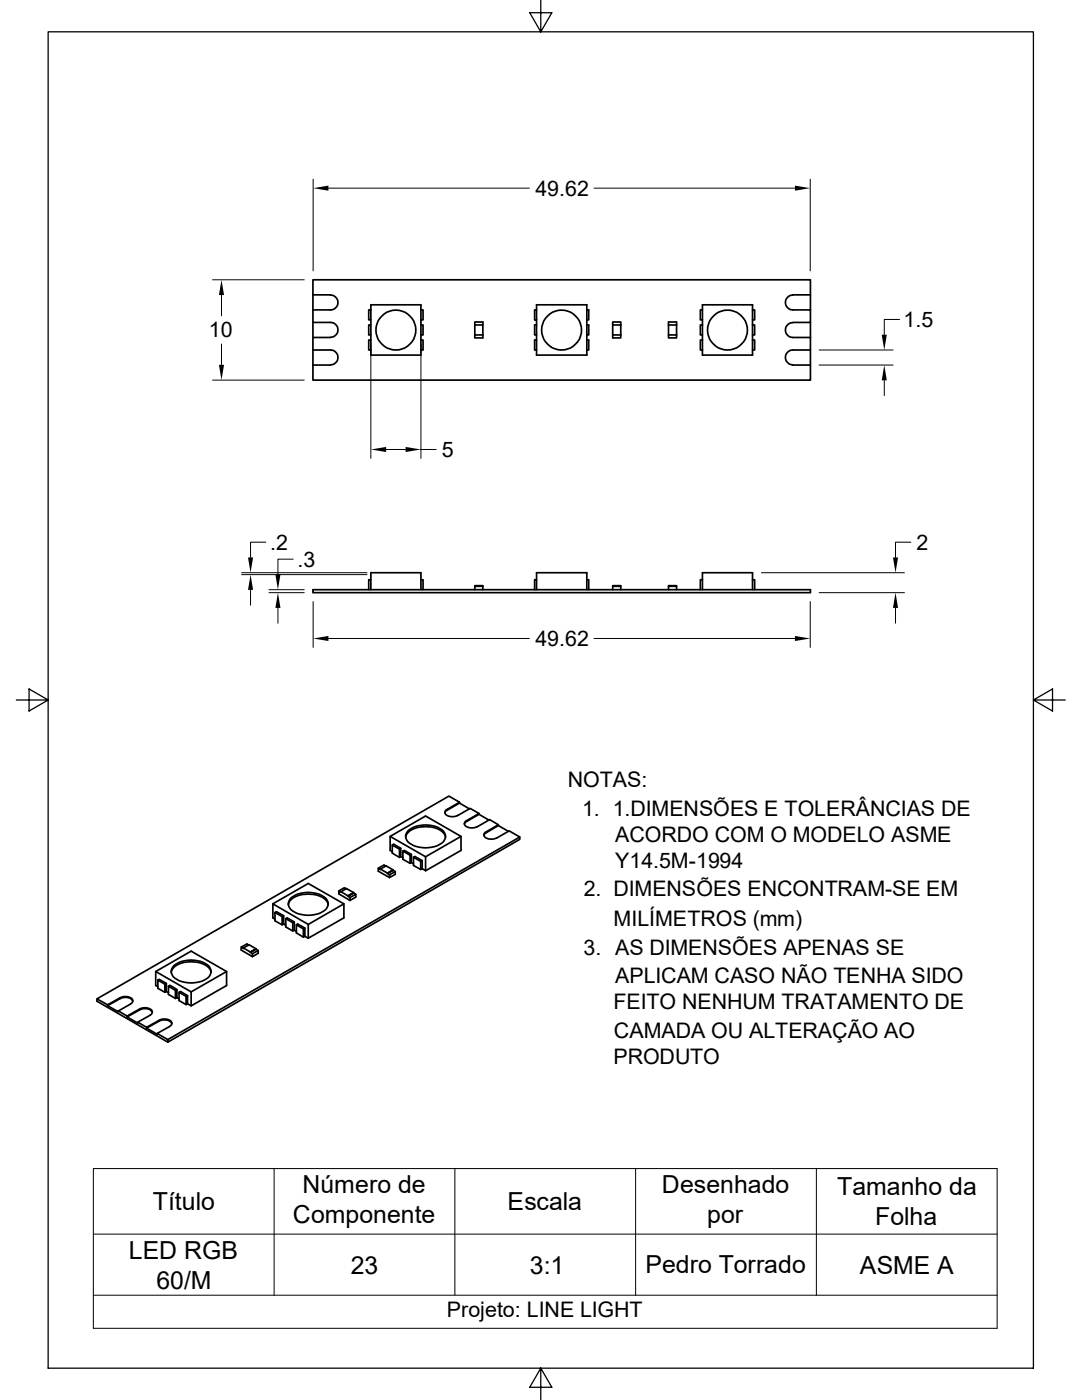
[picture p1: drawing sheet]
<svg xmlns="http://www.w3.org/2000/svg" width="216mm" height="279mm" viewBox="0 0 216 279" stroke-linecap="round" stroke-linejoin="round" font-family="sans-serif">
<g fill="none" stroke="#000" stroke-width=".34">
<path d="M62.4 58.8v3M161.7 58.8v3M62.4 64.3v3.1M62.4 69.9v3M66 67.4h-3.6v2.4h3.6a1.48 1.48 0 0 1 1.4 1.5 1.48 1.48 0 0 1-1.4 1.5l-3.6 .1v3h99.3v-3h-3.5a1.5 1.5 0 0 1-1.5-1.5 1.5 1.5 0 0 1 1.5-1.6h3.5v-2.4M74 61.8h-.4v2h.4M74 64.9h-.4v1.9h.4M74 67.9h-.4v1.9h.4M74 60.8h10v10.1h-10zM84 64.9h.4v1.9h-.4M84 61.8h.4v2h-.4M84 67.9h.4v1.9h-.4"/>
<path d="M94.7 64.9h1.7v1.9M94.7 66.8v.6h1.7v-.6M94.7 64.9v-.6h1.7v.6M94.7 66.8h1.7M94.7 64.9v1.9M107.1 61.8h-.4v2h.4M107.1 67.9h-.4v1.9h.4M107.1 64.9h-.4v1.9h.4M107.1 60.8h10v10.1h-10zM117.1 61.8h.4v2h-.4M117.1 64.9h.4v1.9h-.4M117.1 67.9h.4v1.9h-.4"/>
<path d="M122.3 64.9v1.9h1.6M122.3 66.8v.6h1.6v-.6M122.3 64.9v-.6h1.6v.6M122.3 64.9h1.6M123.9 64.9v1.9M133.4 64.9v1.9h1.6M133.4 66.8v.6h1.6v-.6M133.4 64.9h1.6M133.4 64.9v-.6h1.6v2.5M140.2 64.9h-.5v1.9h.5M140.2 67.9h-.5v1.9h.5M140.2 61.8h-.5v2h.5"/>
<path d="M140.2 60.8h10v10.1h-10zM150.2 67.9h.4v1.9h-.4M150.2 64.9h.4v1.9h-.4M150.2 61.8h.4v2h-.4M158.2 64.3h3.5v-2.5h-3.5a1.48 1.48 0 0 1-1.5-1.4 1.48 1.48 0 0 1 1.5-1.5l3.5-.1v-3h-99.3v3h3.6a1.5 1.5 0 0 1 1.4 1.5 1.5 1.5 0 0 1-1.4 1.5h-3.6v2.5h3.6a1.48 1.48 0 0 1 1.4 1.5 1.48 1.48 0 0 1-1.4 1.5M158.2 64.4a1.48 1.48 0 0 0-1.5 1.5 1.48 1.48 0 0 0 1.5 1.5h3.5M161.7 64.3v3.1M161.7 69.9v3M62.4 117.7h99.3v.6h-99.3zM74 115.7h-.4v2M84 115.7h.4v2M84 117.7v-3.4h-10v3.4"/>
<path d="M94.7 117v-.1h1.7v.1M94.7 117.7v-.7h1.7v.7M107.1 115.7h-.4v2M107.1 117.7v-3.4h10v3.4M117.1 115.7h.4v2M122.3 117v-.1h1.6v.1M122.3 117.7v-.7h1.6v.7M133.4 117v-.1h1.6v.1M133.4 117.7v-.7h1.6v.7M140.2 115.7h-.5v2M140.2 117.7v-3.4h10v3.4M150.2 115.7h.4v2"/>
<path d="M58 179.3a5.8 5.8 0 0 1 7.1 0 1.65 1.65 0 0 1-.8 2.7 5.9 5.9 0 0 1-6.3-.6 1.53 1.53 0 0 1 0-2.1zM68 178l1.4 .8M69.1 177.4l-.4-.2-1.1 .6M69.4 178.8l1.2-.7zM69.4 178.9l.5 .2M70.6 178.1l-1.5-.8-1.1 .8-.4-.3v.6l2.2 1.3 1.2-.7v-.5l-1.2 .6v.6M70.6 178.2l.4 .3M75.9 173.4l1.4 .8M77 172.8l-.4-.2-1.1 .7M77.3 174.2l1.1-.6zM77.3 174.3l.4 .3M77.9 166.9l7-4 7.1 4v2.8l-7.1 4.1-.7-.4-.3 .1-1.4-.8v-1.6l1.4 .8"/>
<path d="M78.3 170l-.4-.3v-2.8l7 4.1v2.8M78.3 168.7l.3-.2 1.4 .8v1.6M78.4 173.6l-1.4-.8-1.1 .7-.4-.2v.6l2.2 1.2 1.2-.6v-.6l-.5-.2M78.9 173.9l-1.2 .7v.5M79.7 169.5l-1.4-.8v1.6l1.4 .8 .3-.2 .4 .3M80 169.3l-.3 .2v1.6M80.4 169.8l.3-.1 1.4 .8M80.9 167.1a3 3 0 0 1 2.8-2 5.2 5.2 0 0 1 4.9 1.3l.3 .7M81.4 165.9a5.8 5.8 0 0 1 7.1 0 1.65 1.65 0 0 1-.8 2.6 5.9 5.9 0 0 1-6.3-.5 1.53 1.53 0 0 1 0-2.1zM81.8 170.7l-1.4-.9v1.7l1.4 .8 .3-.2 .4 .3M82.1 172.1v-1.6l-.3 .2v1.6M82.5 171.1l.3-.2 1.4 .8v1.7"/>
<path d="M84.2 171.7l-.3 .2v1.6M91.3 162.8l2.5-1.5 1.8 1-2.5 1.5a.68 .68 0 0 0-.4 .7 .68 .68 0 0 0 .6 .6l1 .1 .9-.2M91.3 162.7a1.86 1.86 0 0 1-2.5-.5l.2-.5 2.7-1.6-2.1-1.2-70.3 40.4 2.2 1.2 2.5-1.4a1.86 1.86 0 0 1 2.5 .5l-.1 .4-.3 .3M91.7 160.1v.2l-2.7 1.5-.2 .4M91.7 160.3l1.9 1.1M92 166.9l-7.1 4.1M95.2 165l2.5-1.4 1.7 1-2.4 1.4a.68 .68 0 0 0-.4 .8 .68 .68 0 0 0 .6 .5l1 .2 .9-.3M95.6 162.3v.2l-2.7 1.5-.2 .5M95.6 162.5l1.9 1.2M99.1 167.3l2.5-1.5 2.1 1.2-70.2 40.5-2.1-1.3 2.5-1.3M99.4 164.6v.2l-2.6 1.5-.2 .4M99.4 164.8l2 1.1"/>
<path d="M103.7 167v.5l-70.2 40.5v-.5M19.3 199.3v.5l14.2 8.2M26.5 199.8a1.86 1.86 0 0 0-2.5-.5l-2.5 1.4v-.2M31.1 193.9l7-4.1 7.1 4.1v2.8l-7.1 4-.7-.4-.3 .2-1.4-.8v-1.7l1.4 .8M31.5 195.6l.2-.1 1.5 .8M31.5 196.9l-.4-.2v-2.8l7 4.1v2.7M32.9 196.4l-1.4-.8v1.6l1.4 .8 .3-.1 .4 .2M33.2 197.9v-1.6l-.3 .1v1.6M33.6 196.8l.3-.2 1.4 .9M34.2 194.1a3 3 0 0 1 2.8-2.1 5.2 5.2 0 0 1 4.9 1.4l.2 .7M34.6 192.8a5.8 5.8 0 0 1 7.1 0 1.65 1.65 0 0 1-.8 2.7 5.9 5.9 0 0 1-6.3-.6 1.53 1.53 0 0 1 0-2.1zM35 197.7l-1.4-.9v1.7l1.4 .8 .3-.2 .4 .2"/>
<path d="M35.3 199.1v-1.6l-.3 .2v1.6M35.7 198l.3-.1 1.4 .8M45.2 193.9l-7.1 4.1M48.6 189.2l1.4 .8M49.6 188.6l-.3-.2-1.2 .6M50 190l1.1-.6zM50 190.1l.4 .2M51.1 189.4l-1.4-.8-1.1 .7-.5-.3v.6l2.3 1.3 1.1-.7v-.5l-1.1 .6v.6M51.1 189.4l.4 .3M54.4 180.4l7.1-4.1 7.1 4.1v2.8l-7.1 4-.7-.3-.3 .1-1.4-.8v-1.6l.3-.2 1.4 .8v1.7M54.9 183.4l-.5-.2v-2.8l7.1 4.1v2.7M54.9 182.1l.3-.2 1.4 .9"/>
<path d="M56.3 184.6v-1.7l-1.4-.8v1.7l1.4 .8 .3-.2 .4 .3M56.3 182.9l.3-.1v1.6M57 183.3l1.4 .8M57.5 180.6a3 3 0 0 1 2.8-2.1 5.2 5.2 0 0 1 4.9 1.4l.3 .7M58.7 185.6v-1.6l-1.4-.8-.3 .1v1.7l1.4 .8 .3-.2 .4 .3M58.7 184l-.3 .1v1.7M59.1 184.6l1.4 .8M60.8 185.2l-.3 .2v1.6M68.6 180.4l-7.1 4.1M21.5 200.7l2.1 1.2v-.1M25.4 202.9l2.1 1.3v-.2M26.1 200.4l-2.5 1.4 1.8 1 2.5-1.4a1.86 1.86 0 0 1 2.5 .5l-.1 .4-.3 .3"/>
<path d="M29.3 205.2l2.1 1.2v-.2M30 202.6l-2.5 1.4 1.8 1 2.4-1.4a1.86 1.86 0 0 1 2.6 .5l-.1 .4-.3 .3M30.4 202.1a1.86 1.86 0 0 0-2.5-.6l-2.5 1.4v-.1M34.3 204.3a1.86 1.86 0 0 0-2.6-.5l-2.4 1.4v-.2M37.4 200.3v-1.6l-.3 .1v1.7"/>
<circle cx="79" cy="65.9" r="4"/>
<circle cx="112.1" cy="65.9" r="4"/>
<circle cx="145.2" cy="65.9" r="4"/>
</g>
<g fill="none" stroke="#000" stroke-width=".2">
<path d="M62.5 35.8v18.3M65.5 37.5h40.1M118.5 37.5h40.1M161.7 35.8v18.3M42.4 55.8h18.3M44.2 58.9v4.1M42.4 75.9h18.3M44.2 68.7v4.1M74 68.6v22.9M84 68.6v22.9M163.4 72.9h14.8M163.4 69.8h14.8"/>
<path d="M176.4 75.9v3.1M179.5 63.8h-3.1v3M77 89.7h3.9M84 89.7h3M48.2 114.7h25M48.2 114.3h25M50 117.7v3.1M53 108.2h-3v3.1M53.7 118.3h7M53.7 117.7h7M58.5 111.6h-3v3M151.9 114.3h28.6"/>
<path d="M163.4 118.3h17.1M181.7 108.2h-3v3.1M55.5 121.3v3.1M62.5 120.1v9.1M65.5 127.4h40.1M118.5 127.4h40.1M161.7 120.1v9.1M178.7 121.3v3.1M89.2 161.5v.2M93.1 163.8v.2M97 166v.2M24 199.1v.2"/>
<path d="M27.9 201.4v.1M31.7 203.6v.2M18.6 233.2h180.4v31.9h-180.4zM54.7 233.2v25.3M90.8 233.2v25.3M126.8 233.2v25.3M162.9 233.2v25.3M18.6 258.5h180.4M18.6 246.3h180.4"/>
</g>
<path d="M9.6 6.4h196.6v266.6h-196.6zM107.9 0v6.4l-2.2-3.9h4.4l-2.2 3.9M3.3 139.7h6.3l-3.8-2.2v4.4l3.8-2.2M206.2 139.7l3.8 2.2v-4.4l-3.8 2.2h6.4M107.9 273l2.2 3.9h-4.4l2.2-3.9v6.4" fill="none" stroke="#000" stroke-width=".25"/>
<g fill="#000">
<path d="M62.5 37.5l3-.5v1.1zM158.6 37l3.1 .5-3.1 .6zM44.2 55.8l.5 3.1h-1zM43.7 72.8h1l-.5 3.1zM176.4 72.9l.6 3h-1.1zM175.9 66.8h1.1l-.6 3zM74 89.7l3-.5v1zM80.9 89.2l3.1 .5-3.1 .5zM50 114.7l.5 3h-1zM49.5 111.3h1l-.5 3zM54.9 114.6h1.1l-.5 3.1zM178.2 111.3h1l-.5 3z"/>
<path d="M55.5 118.3l.5 3h-1.1zM62.5 127.4l3-.5v1zM158.6 126.9l3.1 .5-3.1 .5zM178.7 118.3l.5 3h-1z"/>
</g>
<g font-size="5">
<text x="60.4" y="238">Número de</text>
<text x="132.1" y="238.1">Desenhado</text>
<text x="167" y="238.5">Tamanho da</text>
<text x="30.5" y="241.5">Título</text>
<text x="58.5" y="244.1">Componente</text>
<text x="101.3" y="241.5">Escala</text>
<text x="141.1" y="244">por</text>
<text x="174.6" y="244.5">Folha</text>
<text x="25.7" y="251.2">LED RGB</text>
<text x="31.2" y="257.2">60/M</text>
<text x="70" y="254.2">23</text>
<text x="105.7" y="254.2">3:1</text>
<text x="128.8" y="254.1">Pedro Torrado</text>
<text x="171.6" y="254.2">ASME A</text>
</g>
<g font-size="4.3">
<text x="106.8" y="39.1">49.62</text>
<text x="180.3" y="65.2">1.5</text>
<text x="41.7" y="67.4">10</text>
<text x="88.1" y="91.2">5</text>
<text x="53.9" y="109.7">.2</text>
<text x="59.4" y="113.1">.3</text>
<text x="182.9" y="109.7">2</text>
<text x="106.8" y="128.9">49.62</text>
<text x="113.3" y="157.1">NOTAS:</text>
<text x="116.2" y="162.9">1. 1.DIMENSÕES E TOLERÂNCIAS DE</text>
<text x="122.7" y="168.1">ACORDO COM O MODELO ASME</text>
<text x="122.7" y="173.1">Y14.5M-1994</text>
<text x="116.5" y="178.9">2. DIMENSÕES ENCONTRAM-SE EM</text>
<text x="122.4" y="184.7">MILÍMETROS (mm)</text>
<text x="116.5" y="190.5">3. AS DIMENSÕES APENAS SE</text>
<text x="122.7" y="196.3">APLICAM CASO NÃO TENHA SIDO</text>
<text x="122.4" y="201.4">FEITO NENHUM TRATAMENTO DE</text>
<text x="122.5" y="207.1">CAMADA OU ALTERAÇÃO AO</text>
<text x="122.4" y="212.3">PRODUTO</text>
<text x="89.2" y="262.9">Projeto: LINE LIGHT</text>
</g>
</svg>
